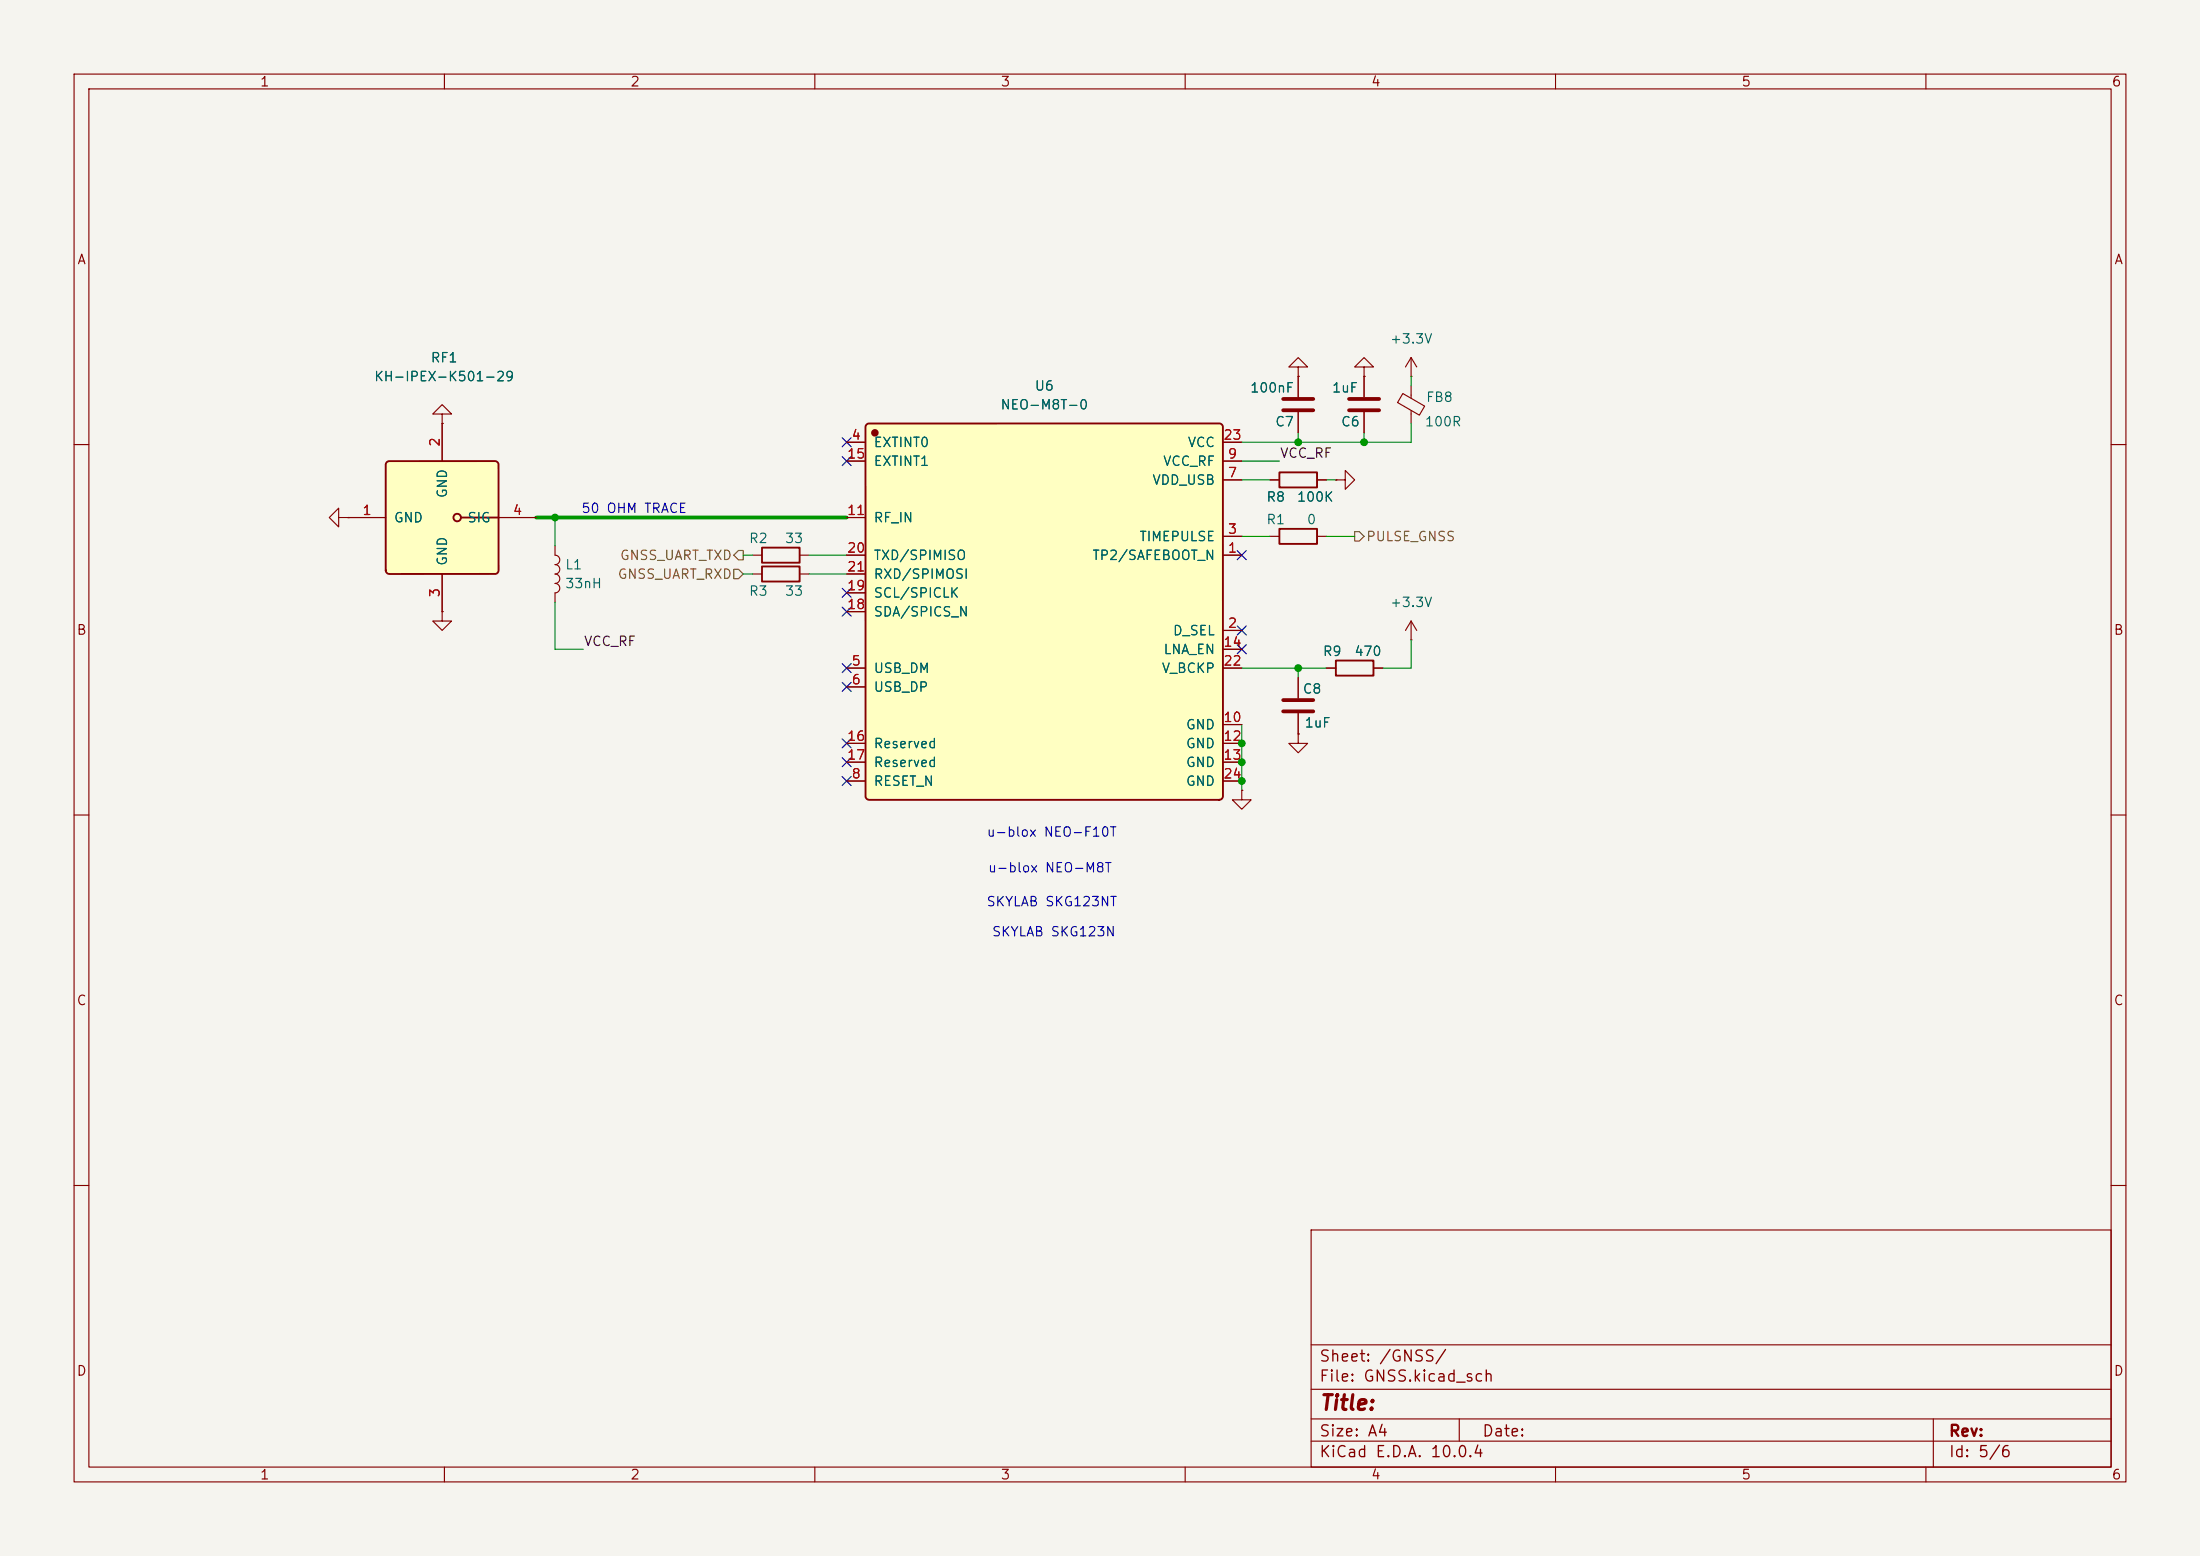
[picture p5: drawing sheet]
<svg xmlns="http://www.w3.org/2000/svg" width="297mm" height="210mm" viewBox="0 0 297 210" stroke-linecap="round" stroke-linejoin="round" font-family="sans-serif">
<path d="M0 0h297v210h-297z" fill="#f5f4ef" stroke="#f5f4ef" stroke-width=".14"/>
<g fill="none" stroke="#840000" stroke-width=".15">
<path d="M10 10h277v190h-277zM12 12h273v186h-273zM60 10v2M110 10v2M160 10v2M210 10v2M260 10v2M10 60h2M101.6 77.5h1.3M107.9 77.5h1.3M285 60h2M175.3 99.1v1.2h1.2l-1.2 1.3-1.3-1.3h1.3"/>
<path d="M175.3 99.1h.1M179.1 90.2h1.2M185.4 90.2h1.3M10 110h2M167.6 106.7v1.3h1.3l-1.3 1.2-1.2-1.2h1.2M167.6 106.7h.1M285 110h2M10 160h2M177 166h108v32h-108zM285 160h2M60 198v2M110 198v2"/>
<path d="M160 198v2M177 194.5h108M177 191.5h108M177 187.5h108M177 181.5h108M197 191.5v3M210 198v2M260 198v2M261 191.5v6.5"/>
</g>
<path d="M102.9 76.5h5v2h-5zM180.3 89.2h5.1v2h-5.1z" fill="none" stroke="#840000" stroke-width=".25"/>
<path d="M117 57.3l.2-.1h47.4l.4 .1 .1 .3v49.8a.51 .51 0 0 1-.5 .6h-47.3l-.3-.2-.2-.3v-49.8z" fill="#ffffc2"/>
<circle cx="118.1" cy="58.4" r=".38" fill="#840000" stroke="#840000" stroke-width=".25"/>
<path d="M117 57.3l.2-.1h47.4l.4 .1 .1 .3v49.8a.51 .51 0 0 1-.5 .6h-47.3l-.3-.2-.2-.3v-49.8zM172.7 71.4h5.1v2h-5.1zM172.7 63.8h5.1v2h-5.1z" fill="none" stroke="#840000" stroke-width=".25"/>
<g fill="none" stroke="#840000" stroke-width=".15">
<path d="M59.7 55.9h1.3l-1.3-1.3-1.3 1.3h1.3v1.3M59.7 57.2h.1M114.3 59.7h2.5M165.1 59.7h2.5M175.3 49.5h1.2l-1.2-1.2-1.3 1.2h1.3v1.3M175.3 50.8h.1M175.3 50.8v2.8M175.3 55.6v2.8M184.1 49.5h1.3l-1.3-1.2-1.2 1.2h1.2v1.3M184.1 50.8h.1M184.1 50.8v2.8M184.1 55.6v2.8"/>
<path d="M189.4 53.1l2.9 1.7-.7 1.2-2.9-1.7zM190.5 50.8h.1M190.5 48.3l-.8 1.2M190.5 48.3l.8 1.2M190.5 48.3v2.5M190.5 52.1v1.6M190.5 55.4v1.8M114.3 74.9h2.5M114.3 62.2h2.5M114.3 69.9h2.5M114.3 77.5h2.5M165.1 74.9h2.5"/>
<path d="M165.1 72.4h2.5M165.1 64.8h2.5M165.1 62.2h2.5M171.4 72.4h1.3M171.4 64.8h1.3M177.8 72.4h1.3M177.8 64.8h1.3M180.3 64.8h1.3v-1.3l1.3 1.3-1.3 1.2v-1.2M180.3 64.8h.1M114.3 90.2h2.5M114.3 92.7h2.5M114.3 82.6h2.5"/>
<path d="M114.3 80h2.5M165.1 85.1h2.5M165.1 90.2h2.5M165.1 97.8h2.5M165.1 87.6h2.5M175.3 91.4v2.8M175.3 96.3v2.8M190.5 86.4h.1M190.5 83.8v2.6M190.5 83.8l-.8 1.3M190.5 83.8l.8 1.3M114.3 105.4h2.5"/>
<path d="M114.3 100.3h2.5M114.3 102.9h2.5M165.1 105.4h2.5M165.1 100.3h2.5M165.1 102.9h2.5"/>
</g>
<path d="M173.2 55.4h4.1M173.2 53.8h4.1M182.1 55.4h4.1M182.1 53.8h4.1M173.2 94.5h4.1M173.2 96h4.1" fill="none" stroke="#840000" stroke-width=".51"/>
<path d="M52.2 62.4l.3-.2h14.3l.3 .1 .2 .3v14.4l-.1 .3-.3 .2h-14.3a.51 .51 0 0 1-.5-.5v-14.3z" fill="#ffffc2"/>
<g fill="none" stroke="#840000" stroke-width=".25">
<path d="M52.2 62.4l.3-.2h14.3l.3 .1 .2 .3v14.4l-.1 .3-.3 .2h-14.3a.51 .51 0 0 1-.5-.5v-14.3zM62.2 69.9h5.1M102.9 73.9h5v2h-5z"/>
<circle cx="61.7" cy="69.9" r=".51"/>
</g>
<g fill="none" stroke="#840000" stroke-width=".15">
<path d="M59.7 57.2h.1M59.7 57.2v5M114.3 59.7h2.5M165.1 59.7h2.5M175.3 50.8h.1M175.3 50.8v2.8M175.3 55.6v2.8M184.1 50.8h.1M184.1 50.8v2.8M184.1 55.6v2.8M45.7 69.9v-1.3l-1.3 1.3 1.3 1.2v-1.2h1.3M47 69.9h.1"/>
<path d="M47 69.9h5.1M59.7 77.5v5.1M67.3 69.9h5.1M74.9 73.7v1.2a.64 .64 0 0 1 .7 .7 .64 .64 0 0 1-.7 .6 .64 .64 0 0 1 .7 .6 .64 .64 0 0 1-.7 .7M74.9 77.5a.64 .64 0 0 1 .7 .6 .64 .64 0 0 1-.7 .6 .64 .64 0 0 1 .7 .7 .64 .64 0 0 1-.7 .6v1.3M101.6 74.9h1.3M107.9 74.9h1.3M114.3 69.9h2.5M114.3 74.9h2.5M114.3 62.2h2.5M114.3 77.5h2.5M165.1 74.9h2.5"/>
<path d="M165.1 72.4h2.5M165.1 64.8h2.5M165.1 62.2h2.5M171.4 64.8h1.3M177.8 64.8h1.3M180.3 64.8h.1M59.7 82.6v1.2h1.3l-1.3 1.3-1.3-1.3h1.3M59.7 82.6h.1M114.3 90.2h2.5M114.3 92.7h2.5M114.3 82.6h2.5M114.3 80h2.5"/>
<path d="M165.1 90.2h2.5M165.1 85.1h2.5M165.1 97.8h2.5M165.1 87.6h2.5M175.3 99.1h.1M175.3 91.4v2.8M175.3 96.3v2.8M179.1 90.2h1.2M185.4 90.2h1.3M114.3 105.4h2.5M114.3 100.3h2.5M114.3 102.9h2.5"/>
<path d="M165.1 105.4h2.5M165.1 100.3h2.5M165.1 102.9h2.5M167.6 106.7h.1"/>
</g>
<path d="M99.1 76.8h.6l.6 .7-.6 .6h-.6zM99.7 74.3h.6v1.3h-.6l-.6-.7zM182.9 71.8h.6l.6 .6-.6 .6h-.6z" fill="none" stroke="#725600" stroke-width=".15"/>
<g fill="none" stroke="#009600" stroke-width=".15">
<path d="M175.3 58.4v1.3M184.1 58.4v1.3M190.5 57.2v2.5h-22.9M190.5 50.8v1.3M74.9 69.9v3.8M100.3 77.5h1.3M100.3 74.9h1.3M109.2 77.5h5.1M109.2 74.9h5.1M167.6 64.8h3.8M167.6 72.4h3.8M167.6 62.2h5.1"/>
<path d="M179.1 64.8h1.2M179.1 72.4h3.8M74.9 81.3v6.3h3.8M167.6 90.2h11.5M167.6 97.8v8.9M175.3 90.2v1.2M190.5 86.4v3.8h-3.8"/>
</g>
<path d="M72.4 69.9h41.9" fill="none" stroke="#009600" stroke-width=".51"/>
<g fill="none" stroke="#000084" stroke-width=".15">
<path d="M113.7 59.1l1.2 1.2M114.9 59.1l-1.2 1.2M113.7 79.4l1.2 1.2M113.7 61.6l1.2 1.2M114.9 79.4l-1.2 1.2M114.9 61.6l-1.2 1.2M167 74.3l1.2 1.2M168.2 74.3l-1.2 1.2M113.7 99.7l1.2 1.2M113.7 92.1l1.2 1.2M113.7 81.9l1.2 1.3M113.7 89.6l1.2 1.2"/>
<path d="M114.9 99.7l-1.2 1.2M114.9 92.1l-1.2 1.2M114.9 81.9l-1.2 1.3M114.9 89.6l-1.2 1.2M167 84.5l1.2 1.2M167 87l1.2 1.2M168.2 84.5l-1.2 1.2M168.2 87l-1.2 1.2M113.7 102.3l1.2 1.2M113.7 104.8l1.2 1.2M114.9 102.3l-1.2 1.2M114.9 104.8l-1.2 1.2"/>
</g>
<g fill="#009600" stroke="#009600" stroke-width=".14">
<circle cx="167.6" cy="105.4" r=".46"/>
<circle cx="175.3" cy="90.2" r=".46"/>
<circle cx="175.3" cy="59.7" r=".46"/>
<circle cx="167.6" cy="100.3" r=".46"/>
<circle cx="167.6" cy="102.9" r=".46"/>
<circle cx="184.1" cy="59.7" r=".46"/>
<circle cx="74.9" cy="69.9" r=".46"/>
</g>
<text font-size="2" fill="#840000" x="178" y="190.8">Title:</text>
<g font-size="1.5" fill="#840000">
<text x="178" y="184.2">Sheet: /GNSS/</text>
<text x="178" y="186.9">File: GNSS.kicad_sch</text>
<text x="178" y="197.1">KiCad E.D.A. 10.0.4</text>
<text x="178" y="194.3">Size: A4</text>
<text x="200" y="194.3">Date:</text>
<text x="263" y="194.3">Rev:</text>
<text x="263" y="197.1">Id: 5/6</text>
</g>
<g font-size="1.3" fill="#840000">
<text x="35" y="12">1</text>
<text x="85" y="12">2</text>
<text x="135" y="12">3</text>
<text x="185" y="12">4</text>
<text x="235" y="12">5</text>
<text x="285" y="12">6</text>
<text x="10.3" y="36">A</text>
<text x="285.3" y="36">A</text>
<text x="10.3" y="86">B</text>
<text x="285.3" y="86">B</text>
<text x="10.3" y="136">C</text>
<text x="285.3" y="136">C</text>
<text x="10.3" y="186">D</text>
<text x="285.3" y="186">D</text>
<text x="35" y="200">1</text>
<text x="85" y="200">2</text>
<text x="135" y="200">3</text>
<text x="185" y="200">4</text>
<text x="235" y="200">5</text>
<text x="285" y="200">6</text>
</g>
<g font-size="1.3" fill="#006464">
<text x="187.6" y="46.7">+3.3V</text>
<text x="50.4" y="51.8">KH-IPEX-K501-29</text>
<text x="58.1" y="49.2">RF1</text>
<text x="139.6" y="53">U6</text>
<text x="168.7" y="53.3">100nF</text>
<text x="179.7" y="53.3">1uF</text>
<text x="135" y="55.6">NEO-M8T-0</text>
<text x="172.1" y="57.9">C7</text>
<text x="180.9" y="57.9">C6</text>
<text x="192.3" y="57.9">100R</text>
<text x="192.4" y="54.6">FB8</text>
<text x="117.9" y="60.7">EXTINT0</text>
<text x="117.9" y="63.2">EXTINT1</text>
<text x="155.5" y="65.7">VDD_USB</text>
<text x="156.9" y="63.2">VCC_RF</text>
<text x="160.3" y="60.7">VCC</text>
<text x="53.1" y="70.8">GND</text>
<text x="60.7" y="67.3" transform="rotate(-90 60.7 67.3)">GND</text>
<text x="63" y="70.8">SIG</text>
<text x="117.9" y="70.8">RF_IN</text>
<text x="170.9" y="71.1">R1</text>
<text x="170.9" y="68">R8</text>
<text x="175" y="68">100K</text>
<text x="176.3" y="71.1">0</text>
<text x="60.7" y="76.5" transform="rotate(-90 60.7 76.5)">GND</text>
<text x="76.2" y="77.2">L1</text>
<text x="101" y="73.6">R2</text>
<text x="105.9" y="73.6">33</text>
<text x="117.9" y="75.9">TXD/SPIMISO</text>
<text x="147.4" y="75.9">TP2/SAFEBOOT_N</text>
<text x="153.7" y="73.4">TIMEPULSE</text>
<text x="76.2" y="79.7">33nH</text>
<text x="101" y="80.7">R3</text>
<text x="105.9" y="80.7">33</text>
<text x="117.9" y="83.5">SDA/SPICS_N</text>
<text x="117.9" y="81">SCL/SPICLK</text>
<text x="117.9" y="78.4">RXD/SPIMOSI</text>
<text x="187.6" y="82.3">+3.3V</text>
<text x="157" y="88.6">LNA_EN</text>
<text x="158.3" y="86.1">D_SEL</text>
<text x="178.5" y="88.9">R9</text>
<text x="182.7" y="88.9">470</text>
<text x="117.9" y="91.1">USB_DM</text>
<text x="117.9" y="93.7">USB_DP</text>
<text x="156.7" y="91.1">V_BCKP</text>
<text x="175.8" y="93.9">C8</text>
<text x="117.9" y="101.3">Reserved</text>
<text x="160" y="98.8">GND</text>
<text x="160" y="101.3">GND</text>
<text x="176" y="98.5">1uF</text>
<text x="117.9" y="106.4">RESET_N</text>
<text x="117.9" y="103.8">Reserved</text>
<text x="160" y="103.8">GND</text>
<text x="160" y="106.4">GND</text>
</g>
<g font-size="1.3" fill="#a90000">
<text x="114.9" y="59.7">4</text>
<text x="165.1" y="59.7">23</text>
<text x="59.7" y="60.4" transform="rotate(-90 59.7 60.4)">2</text>
<text x="114.3" y="62.2">15</text>
<text x="165.7" y="64.7">7</text>
<text x="165.7" y="62.2">9</text>
<text x="48.8" y="69.8">1</text>
<text x="69.1" y="69.8">4</text>
<text x="114.3" y="69.8">11</text>
<text x="114.3" y="74.9">20</text>
<text x="114.3" y="77.4">21</text>
<text x="165.7" y="74.9">1</text>
<text x="165.7" y="72.4">3</text>
<text x="59.7" y="80.7" transform="rotate(-90 59.7 80.7)">3</text>
<text x="114.3" y="82.5">18</text>
<text x="114.3" y="80">19</text>
<text x="165.1" y="87.6">14</text>
<text x="165.7" y="85.1">2</text>
<text x="114.9" y="90.1">5</text>
<text x="114.9" y="92.7">6</text>
<text x="165.1" y="90.1">22</text>
<text x="114.3" y="100.3">16</text>
<text x="165.1" y="97.8">10</text>
<text x="165.1" y="100.3">12</text>
<text x="114.3" y="102.8">17</text>
<text x="114.9" y="105.4">8</text>
<text x="165.1" y="102.8">13</text>
<text x="165.1" y="105.4">24</text>
</g>
<g font-size="1.3" fill="#0f0f0f">
<text x="172.7" y="62.1">VCC_RF</text>
<text x="78.7" y="87.5">VCC_RF</text>
</g>
<g font-size="1.3" fill="#0000c2">
<text x="78.4" y="69.6">50 OHM TRACE</text>
<text x="133.1" y="113.2">u-blox NEO-F10T</text>
<text x="133.3" y="118.1">u-blox NEO-M8T</text>
<text x="133.1" y="122.6">SKYLAB SKG123NT</text>
<text x="133.8" y="126.7">SKYLAB SKG123N</text>
</g>
<g font-size="1.3" fill="#725600">
<text x="83.6" y="75.9">GNSS_UART_TXD</text>
<text x="184.3" y="73.4">PULSE_GNSS</text>
<text x="83.3" y="78.4">GNSS_UART_RXD</text>
</g>
</svg>
